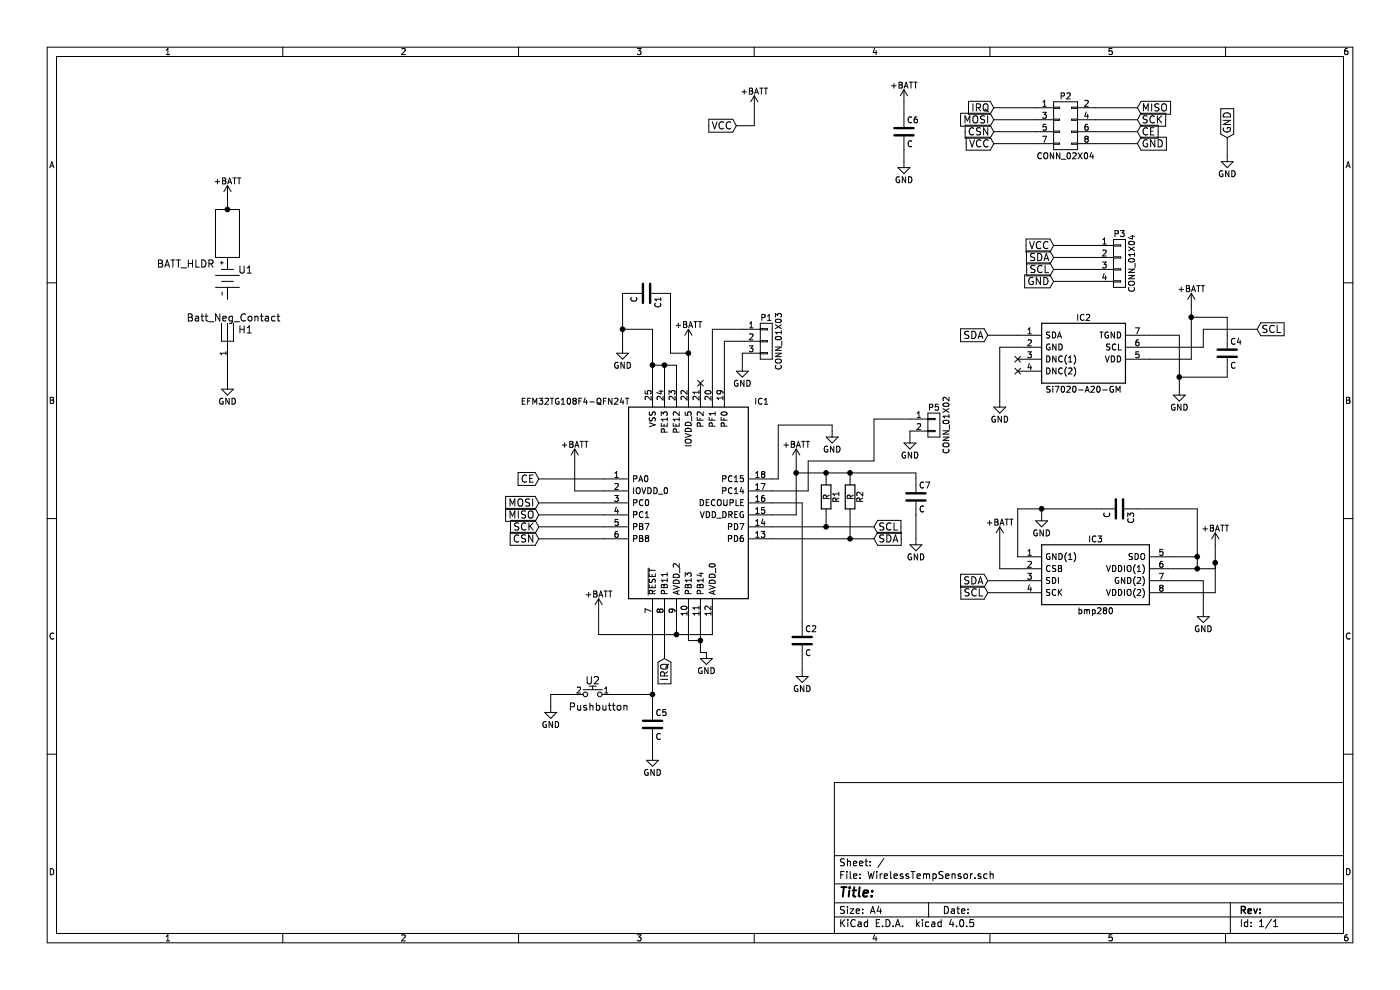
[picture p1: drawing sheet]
EESchema Schematic File Version 2
LIBS:power
LIBS:device
LIBS:transistors
LIBS:conn
LIBS:linear
LIBS:regul
LIBS:74xx
LIBS:cmos4000
LIBS:adc-dac
LIBS:memory
LIBS:xilinx
LIBS:microcontrollers
LIBS:dsp
LIBS:microchip
LIBS:analog_switches
LIBS:motorola
LIBS:texas
LIBS:intel
LIBS:audio
LIBS:interface
LIBS:digital-audio
LIBS:philips
LIBS:display
LIBS:cypress
LIBS:siliconi
LIBS:opto
LIBS:atmel
LIBS:contrib
LIBS:valves
LIBS:bmp280
LIBS:EFM32TG108F4-QFN24T
LIBS:Si7020-A20-GM
LIBS:BATT_HLDR
LIBS:pushbutton
LIBS:WirelessTempSensor-cache
EELAYER 25 0
EELAYER END
$Descr A4 11693 8268
encoding utf-8
Sheet 1 1
Title ""
Date ""
Rev ""
Comp ""
Comment1 ""
Comment2 ""
Comment3 ""
Comment4 ""
$EndDescr
$Comp
L Si7020-A20-GM IC2
U 1 1
P 8500 2800
F 0 "IC2" H 9050 2950 50  0000 C CNN
F 1 "Si7020-A20-GM" H 9050 2350 50  0000 C CNN
F 2 "Si7020-A20-GM:SON100P300X300X80-7N" H 9050 2250 50  0001 C CNN
F 3 "https://componentsearchengine.com/Datasheets/1/SI7020-A20-GM.pdf" H 9050 2150 50  0001 C CNN
F 4 "Si7020G Dig RH Temp Sensor Silicon Labs Si7020-A20-GM Temperature & Humidity Sensor, -40  +85 C, 6-Pin DFN" H 9050 2050 50  0001 C CNN "Description"
F 5 "RS" H 9050 1950 50  0001 C CNN "Supplier_Name"
F 6 "8652309" H 9050 1850 50  0001 C CNN "RS Part Number"
F 7 "Silicon Labs" H 9050 1750 50  0001 C CNN "Manufacturer_Name"
F 8 "Si7020-A20-GM" H 9050 1650 50  0001 C CNN "Manufacturer_Part_Number"
F 9 "" H 9050 1550 50  0001 C CNN "Allied_Number"
F 10 "" H 9050 1450 50  0001 C CNN "Other Part Number"
F 11 "0.8" H 9450 1350 50  0001 C CNN "Height"
	1    8500 2800
	1    0    0    -1  
$EndComp
$Comp
L EFM32TG108F4-QFN24T IC1
U 1 1
P 5050 4000
F 0 "IC1" H 6300 4650 50  0000 L CNN
F 1 "EFM32TG108F4-QFN24T" H 4350 4650 50  0000 L CNN
F 2 "EFM32TG108F4-QFN24T:QFN65P500X500X90-25N" H 6300 2850 50  0001 L CNN
F 3 "https://www.silabs.com/documents/public/data-sheets/EFM32TG108.pdf" H 6300 2750 50  0001 L CNN
F 4 "ARM Microcontrollers - MCU 4k Flash 2k RAM No AES" H 6300 2650 50  0001 L CNN "Description"
F 5 "RS" H 6300 2550 50  0001 C CNN "Supplier_Name"
F 6 "" H 6300 2450 50  0001 C CNN "RS Part Number"
F 7 "Silicon Labs" H 6300 2350 50  0001 C CNN "Manufacturer_Name"
F 8 "EFM32TG108F4-QFN24T" H 6300 2250 50  0001 C CNN "Manufacturer_Part_Number"
F 9 "" H 6300 2150 50  0001 C CNN "Allied_Number"
F 10 "" H 6300 2050 50  0001 C CNN "Other Part Number"
F 11 "0.9" H 6300 1950 50  0001 C CNN "Height"
	1    5050 4000
	1    0    0    -1  
$EndComp
$Comp
L bmp280 IC3
U 1 1
P 8500 4650
F 0 "IC3" H 9150 4800 50  0000 C CNN
F 1 "bmp280" H 9150 4200 50  0000 C CNN
F 2 "bmp280:8-PIN-METAL-LID-LGA" H 9150 4100 50  0001 C CNN
F 3 "https://ae-bst.resource.bosch.com/media/products/dokumente/bmp280/BST-BMP280-DS001-11.pdf" H 9150 4000 50  0001 C CNN
F 4 "Digital Pressure Sensor" H 9150 3900 50  0001 C CNN "Description"
F 5 "RS" H 9150 3800 50  0001 C CNN "Supplier_Name"
F 6 "" H 9150 3700 50  0001 C CNN "RS Part Number"
F 7 "Bosch Sensortec" H 9150 3600 50  0001 C CNN "Manufacturer_Name"
F 8 "bmp280" H 9150 3500 50  0001 C CNN "Manufacturer_Part_Number"
F 9 "" H 9150 3400 50  0001 C CNN "Allied_Number"
F 10 "" H 9150 3300 50  0001 C CNN "Other Part Number"
F 11 "" H 9650 3200 50  0001 C CNN "Height"
	1    8500 4650
	1    0    0    -1  
$EndComp
$Comp
L GND #PWR01
U 1 1
P 8700 4300
F 0 "#PWR01" H 8700 4050 50  0001 C CNN
F 1 "GND" H 8700 4150 50  0000 C CNN
F 2 "" H 8700 4300 50  0000 C CNN
F 3 "" H 8700 4300 50  0000 C CNN
	1    8700 4300
	1    0    0    -1  
$EndComp
$Comp
L GND #PWR02
U 1 1
P 10050 5100
F 0 "#PWR02" H 10050 4850 50  0001 C CNN
F 1 "GND" H 10050 4950 50  0000 C CNN
F 2 "" H 10050 5100 50  0000 C CNN
F 3 "" H 10050 5100 50  0000 C CNN
	1    10050 5100
	1    0    0    -1  
$EndComp
$Comp
L GND #PWR03
U 1 1
P 8350 3350
F 0 "#PWR03" H 8350 3100 50  0001 C CNN
F 1 "GND" H 8350 3200 50  0000 C CNN
F 2 "" H 8350 3350 50  0000 C CNN
F 3 "" H 8350 3350 50  0000 C CNN
	1    8350 3350
	1    0    0    -1  
$EndComp
$Comp
L GND #PWR04
U 1 1
P 9850 3250
F 0 "#PWR04" H 9850 3000 50  0001 C CNN
F 1 "GND" H 9850 3100 50  0000 C CNN
F 2 "" H 9850 3250 50  0000 C CNN
F 3 "" H 9850 3250 50  0000 C CNN
	1    9850 3250
	1    0    0    -1  
$EndComp
$Comp
L BATT_HLDR U1
U 1 1
P 2000 2050
F 0 "U1" V 2200 2100 60  0000 C CNN
F 1 "BATT_HLDR" V 2150 1600 60  0000 C CNN
F 2 "footprints:BAT-HLD-001" H 2284 1708 60  0001 C CNN
F 3 "" H 2000 2050 60  0000 C CNN
	1    2000 2050
	0    1    1    0   
$EndComp
$Comp
L +BATT #PWR05
U 1 1
P 1900 1650
F 0 "#PWR05" H 1900 1500 50  0001 C CNN
F 1 "+BATT" H 1900 1790 50  0000 C CNN
F 2 "" H 1900 1650 50  0000 C CNN
F 3 "" H 1900 1650 50  0000 C CNN
	1    1900 1650
	1    0    0    -1  
$EndComp
$Comp
L +BATT #PWR06
U 1 1
P 5750 2850
F 0 "#PWR06" H 5750 2700 50  0001 C CNN
F 1 "+BATT" H 5750 2990 50  0000 C CNN
F 2 "" H 5750 2850 50  0000 C CNN
F 3 "" H 5750 2850 50  0000 C CNN
	1    5750 2850
	1    0    0    -1  
$EndComp
$Comp
L +BATT #PWR07
U 1 1
P 9950 2550
F 0 "#PWR07" H 9950 2400 50  0001 C CNN
F 1 "+BATT" H 9950 2690 50  0000 C CNN
F 2 "" H 9950 2550 50  0000 C CNN
F 3 "" H 9950 2550 50  0000 C CNN
	1    9950 2550
	1    0    0    -1  
$EndComp
$Comp
L +BATT #PWR08
U 1 1
P 10150 4550
F 0 "#PWR08" H 10150 4400 50  0001 C CNN
F 1 "+BATT" H 10150 4690 50  0000 C CNN
F 2 "" H 10150 4550 50  0000 C CNN
F 3 "" H 10150 4550 50  0000 C CNN
	1    10150 4550
	1    0    0    -1  
$EndComp
$Comp
L +BATT #PWR09
U 1 1
P 4800 3850
F 0 "#PWR09" H 4800 3700 50  0001 C CNN
F 1 "+BATT" H 4800 3990 50  0000 C CNN
F 2 "" H 4800 3850 50  0000 C CNN
F 3 "" H 4800 3850 50  0000 C CNN
	1    4800 3850
	1    0    0    -1  
$EndComp
$Comp
L +BATT #PWR010
U 1 1
P 6650 3850
F 0 "#PWR010" H 6650 3700 50  0001 C CNN
F 1 "+BATT" H 6650 3990 50  0000 C CNN
F 2 "" H 6650 3850 50  0000 C CNN
F 3 "" H 6650 3850 50  0000 C CNN
	1    6650 3850
	1    0    0    -1  
$EndComp
$Comp
L +BATT #PWR011
U 1 1
P 5000 5100
F 0 "#PWR011" H 5000 4950 50  0001 C CNN
F 1 "+BATT" H 5000 5240 50  0000 C CNN
F 2 "" H 5000 5100 50  0000 C CNN
F 3 "" H 5000 5100 50  0000 C CNN
	1    5000 5100
	1    0    0    -1  
$EndComp
Wire Wire Line
	5750 3200 5750 2850
Wire Wire Line
	6450 4300 6650 4300
Wire Wire Line
	6650 4300 6650 3850
Wire Wire Line
	5050 4100 4800 4100
Wire Wire Line
	4800 4100 4800 3850
Wire Wire Line
	5650 5200 5650 5300
Wire Wire Line
	5000 5300 5950 5300
Wire Wire Line
	5000 5300 5000 5100
Wire Wire Line
	5950 5300 5950 5200
Connection ~ 5650 5300
Wire Wire Line
	8350 2900 8500 2900
Wire Wire Line
	8350 2900 8350 3350
Wire Wire Line
	9600 2800 9850 2800
Wire Wire Line
	9850 2800 9850 3250
Wire Wire Line
	9600 3000 9950 3000
Wire Wire Line
	9950 3000 9950 2550
Wire Wire Line
	10050 5100 10050 4850
Wire Wire Line
	10050 4850 9800 4850
Wire Wire Line
	9800 4750 10150 4750
Wire Wire Line
	10150 4750 10150 4550
Wire Wire Line
	9800 4950 10150 4950
Wire Wire Line
	10150 4950 10150 4700
Connection ~ 10150 4700
Wire Wire Line
	8500 4650 8500 4250
Wire Wire Line
	8500 4250 9200 4250
Wire Wire Line
	8700 4250 8700 4300
$Comp
L GND #PWR012
U 1 1
P 5200 2900
F 0 "#PWR012" H 5200 2650 50  0001 C CNN
F 1 "GND" H 5200 2750 50  0000 C CNN
F 2 "" H 5200 2900 50  0000 C CNN
F 3 "" H 5200 2900 50  0000 C CNN
	1    5200 2900
	1    0    0    -1  
$EndComp
Wire Wire Line
	5450 3200 5450 2750
Wire Wire Line
	5450 2750 5200 2750
Wire Wire Line
	5200 2450 5200 2900
Wire Wire Line
	2000 1750 2000 2050
Wire Wire Line
	1800 1750 2000 1750
Wire Wire Line
	1800 2050 1800 1750
Connection ~ 1900 1750
Wire Wire Line
	1900 1750 1900 1650
$Comp
L Batt_Neg_Contact H1
U 1 1
P 1900 2650
F 0 "H1" H 2050 2550 60  0000 C CNN
F 1 "Batt_Neg_Contact" H 1950 2650 60  0000 C CNN
F 2 "footprints:Batt_Neg_Contact" H 1900 2650 60  0001 C CNN
F 3 "" H 1900 2650 60  0001 C CNN
	1    1900 2650
	1    0    0    -1  
$EndComp
$Comp
L GND #PWR013
U 1 1
P 1900 3200
F 0 "#PWR013" H 1900 2950 50  0001 C CNN
F 1 "GND" H 1900 3050 50  0000 C CNN
F 2 "" H 1900 3200 50  0000 C CNN
F 3 "" H 1900 3200 50  0000 C CNN
	1    1900 3200
	1    0    0    -1  
$EndComp
Wire Wire Line
	1900 3200 1900 3050
$Comp
L C C2
U 1 1
P 6700 5350
F 0 "C2" H 6725 5450 50  0000 L CNN
F 1 "C" H 6725 5250 50  0000 L CNN
F 2 "Capacitors_SMD:C_0402" H 6738 5200 50  0001 C CNN
F 3 "" H 6700 5350 50  0000 C CNN
	1    6700 5350
	1    0    0    -1  
$EndComp
$Comp
L GND #PWR014
U 1 1
P 6700 5600
F 0 "#PWR014" H 6700 5350 50  0001 C CNN
F 1 "GND" H 6700 5450 50  0000 C CNN
F 2 "" H 6700 5600 50  0000 C CNN
F 3 "" H 6700 5600 50  0000 C CNN
	1    6700 5600
	1    0    0    -1  
$EndComp
Wire Wire Line
	6700 5600 6700 5500
Wire Wire Line
	6700 5200 6700 4200
Wire Wire Line
	6700 4200 6450 4200
$Comp
L C C3
U 1 1
P 9350 4250
F 0 "C3" H 9375 4350 50  0000 L CNN
F 1 "C" H 9375 4150 50  0000 L CNN
F 2 "Capacitors_SMD:C_0402" H 9388 4100 50  0001 C CNN
F 3 "" H 9350 4250 50  0000 C CNN
	1    9350 4250
	0    1    1    0   
$EndComp
$Comp
L C C4
U 1 1
P 10250 2950
F 0 "C4" H 10275 3050 50  0000 L CNN
F 1 "C" H 10275 2850 50  0000 L CNN
F 2 "Capacitors_SMD:C_0402" H 10288 2800 50  0001 C CNN
F 3 "" H 10250 2950 50  0000 C CNN
	1    10250 2950
	1    0    0    -1  
$EndComp
Wire Wire Line
	10250 2800 10250 2650
Wire Wire Line
	10250 2650 9950 2650
Connection ~ 9950 2650
Wire Wire Line
	10250 3100 10250 3150
Wire Wire Line
	10250 3150 9850 3150
Connection ~ 9850 3150
Connection ~ 8700 4250
Wire Wire Line
	9500 4250 10000 4250
Wire Wire Line
	10000 4250 10000 4750
Connection ~ 10000 4750
$Comp
L C C1
U 1 1
P 5400 2450
F 0 "C1" H 5425 2550 50  0000 L CNN
F 1 "C" H 5425 2350 50  0000 L CNN
F 2 "Capacitors_SMD:C_0402" H 5438 2300 50  0001 C CNN
F 3 "" H 5400 2450 50  0000 C CNN
	1    5400 2450
	0    1    1    0   
$EndComp
Wire Wire Line
	5600 2950 5750 2950
Connection ~ 5750 2950
Wire Wire Line
	5600 2450 5600 2950
Wire Wire Line
	5600 2450 5550 2450
Wire Wire Line
	5250 2450 5200 2450
Connection ~ 5200 2750
NoConn ~ 8500 3000
NoConn ~ 8500 3100
$Comp
L +BATT #PWR015
U 1 1
P 8350 4500
F 0 "#PWR015" H 8350 4350 50  0001 C CNN
F 1 "+BATT" H 8350 4640 50  0000 C CNN
F 2 "" H 8350 4500 50  0000 C CNN
F 3 "" H 8350 4500 50  0000 C CNN
	1    8350 4500
	1    0    0    -1  
$EndComp
Wire Wire Line
	8500 4750 8350 4750
Wire Wire Line
	8350 4750 8350 4500
Wire Wire Line
	9800 4650 10000 4650
Connection ~ 10000 4650
$Comp
L CONN_01X03 P1
U 1 1
P 6400 2850
F 0 "P1" H 6400 3050 50  0000 C CNN
F 1 "CONN_01X03" V 6500 2850 50  0000 C CNN
F 2 "myLibrary:Conn_1x3_SMD" H 6400 2850 50  0001 C CNN
F 3 "" H 6400 2850 50  0000 C CNN
	1    6400 2850
	1    0    0    -1  
$EndComp
$Comp
L GND #PWR016
U 1 1
P 6200 3050
F 0 "#PWR016" H 6200 2800 50  0001 C CNN
F 1 "GND" H 6200 2900 50  0000 C CNN
F 2 "" H 6200 3050 50  0000 C CNN
F 3 "" H 6200 3050 50  0000 C CNN
	1    6200 3050
	1    0    0    -1  
$EndComp
Wire Wire Line
	6200 3050 6200 2950
Wire Wire Line
	6200 2850 6050 2850
Wire Wire Line
	6050 2850 6050 3200
Wire Wire Line
	6200 2750 5950 2750
Wire Wire Line
	5950 2750 5950 3200
NoConn ~ 5850 3200
$Comp
L GND #PWR017
U 1 1
P 4600 5900
F 0 "#PWR017" H 4600 5650 50  0001 C CNN
F 1 "GND" H 4600 5750 50  0000 C CNN
F 2 "" H 4600 5900 50  0000 C CNN
F 3 "" H 4600 5900 50  0000 C CNN
	1    4600 5900
	1    0    0    -1  
$EndComp
$Comp
L Pushbutton U2
U 1 1
P 4950 5800
F 0 "U2" H 4950 5920 60  0000 C CNN
F 1 "Pushbutton" H 5000 5700 60  0000 C CNN
F 2 "myLibrary:PB-P010336" H 4950 5920 60  0001 C CNN
F 3 "" H 4950 5920 60  0001 C CNN
	1    4950 5800
	1    0    0    -1  
$EndComp
Wire Wire Line
	4800 5800 4600 5800
Wire Wire Line
	4600 5800 4600 5900
Wire Wire Line
	5450 5200 5450 5900
Wire Wire Line
	5450 5800 5100 5800
$Comp
L CONN_02X04 P2
U 1 1
P 8900 1050
F 0 "P2" H 8900 1300 50  0000 C CNN
F 1 "CONN_02X04" H 8900 800 50  0000 C CNN
F 2 "Connectors_Samtec:SDL-108-X-XX_2x04" H 8900 -150 50  0001 C CNN
F 3 "" H 8900 -150 50  0000 C CNN
	1    8900 1050
	1    0    0    -1  
$EndComp
Wire Wire Line
	8650 900  8300 900 
Wire Wire Line
	9150 900  9500 900 
Wire Wire Line
	9150 1000 9500 1000
Wire Wire Line
	9150 1100 9500 1100
Wire Wire Line
	9150 1200 9500 1200
Wire Wire Line
	8650 1000 8300 1000
Wire Wire Line
	8650 1100 8300 1100
Wire Wire Line
	8650 1200 8300 1200
Text GLabel 8300 900  0    60   Input ~ 0
IRQ
Text GLabel 8300 1000 0    60   Input ~ 0
MOSI
Text GLabel 8300 1100 0    60   Input ~ 0
CSN
Text GLabel 8300 1200 0    60   Input ~ 0
VCC
Text GLabel 9500 900  2    60   Input ~ 0
MISO
Text GLabel 9500 1000 2    60   Input ~ 0
SCK
Text GLabel 9500 1100 2    60   Input ~ 0
CE
Text GLabel 9500 1200 2    60   Input ~ 0
GND
Text GLabel 10250 1150 1    60   Input ~ 0
GND
$Comp
L GND #PWR018
U 1 1
P 10250 1300
F 0 "#PWR018" H 10250 1050 50  0001 C CNN
F 1 "GND" H 10250 1150 50  0000 C CNN
F 2 "" H 10250 1300 50  0000 C CNN
F 3 "" H 10250 1300 50  0000 C CNN
	1    10250 1300
	1    0    0    -1  
$EndComp
Wire Wire Line
	10250 1300 10250 1150
$Comp
L +BATT #PWR019
U 1 1
P 6300 900
F 0 "#PWR019" H 6300 750 50  0001 C CNN
F 1 "+BATT" H 6300 1040 50  0000 C CNN
F 2 "" H 6300 900 50  0000 C CNN
F 3 "" H 6300 900 50  0000 C CNN
	1    6300 900 
	1    0    0    -1  
$EndComp
Text GLabel 6150 1050 0    60   Input ~ 0
VCC
Wire Wire Line
	6150 1050 6300 1050
Wire Wire Line
	6300 1050 6300 900 
Text GLabel 8250 4850 0    60   Input ~ 0
SDA
Text GLabel 8250 2800 0    60   Input ~ 0
SDA
Wire Wire Line
	8250 2800 8500 2800
Wire Wire Line
	8250 4850 8500 4850
Text GLabel 8250 4950 0    60   Input ~ 0
SCL
Wire Wire Line
	8500 4950 8250 4950
Text GLabel 10500 2750 2    60   Input ~ 0
SCL
Wire Wire Line
	10500 2750 10050 2750
Wire Wire Line
	10050 2750 10050 2900
Wire Wire Line
	10050 2900 9600 2900
Text GLabel 4500 4400 0    60   Input ~ 0
SCK
Wire Wire Line
	5050 4400 4500 4400
Text GLabel 4500 4500 0    60   Input ~ 0
CSN
Wire Wire Line
	4500 4500 5050 4500
Text GLabel 4500 4200 0    60   Input ~ 0
MOSI
Text GLabel 4500 4300 0    60   Input ~ 0
MISO
Wire Wire Line
	4500 4300 5050 4300
Wire Wire Line
	5050 4200 4500 4200
Text GLabel 7300 4500 2    60   Input ~ 0
SDA
Text GLabel 7300 4400 2    60   Input ~ 0
SCL
Wire Wire Line
	6450 4400 7300 4400
Wire Wire Line
	6450 4500 7300 4500
$Comp
L CONN_01X04 P3
U 1 1
P 9350 2200
F 0 "P3" H 9350 2450 50  0000 C CNN
F 1 "CONN_01X04" V 9450 2200 50  0000 C CNN
F 2 "myLibrary:Conn_1x4_SMD" H 9350 2200 50  0001 C CNN
F 3 "" H 9350 2200 50  0000 C CNN
	1    9350 2200
	1    0    0    -1  
$EndComp
Text GLabel 8800 2050 0    60   Input ~ 0
VCC
Text GLabel 8800 2150 0    60   Input ~ 0
SDA
Text GLabel 8800 2250 0    60   Input ~ 0
SCL
Text GLabel 8800 2350 0    60   Input ~ 0
GND
Wire Wire Line
	9150 2350 8800 2350
Wire Wire Line
	8800 2250 9150 2250
Wire Wire Line
	9150 2150 8800 2150
Wire Wire Line
	8800 2050 9150 2050
$Comp
L R R1
U 1 1
P 6900 4150
F 0 "R1" V 6980 4150 50  0000 C CNN
F 1 "R" V 6900 4150 50  0000 C CNN
F 2 "Resistors_SMD:R_0402" V 6830 4150 50  0001 C CNN
F 3 "" H 6900 4150 50  0000 C CNN
	1    6900 4150
	1    0    0    -1  
$EndComp
$Comp
L R R2
U 1 1
P 7100 4150
F 0 "R2" V 7180 4150 50  0000 C CNN
F 1 "R" V 7100 4150 50  0000 C CNN
F 2 "Resistors_SMD:R_0402" V 7030 4150 50  0001 C CNN
F 3 "" H 7100 4150 50  0000 C CNN
	1    7100 4150
	1    0    0    -1  
$EndComp
Wire Wire Line
	6900 4300 6900 4400
Connection ~ 6900 4400
Wire Wire Line
	7100 4300 7100 4500
Connection ~ 7100 4500
Wire Wire Line
	6900 4000 6900 3950
Wire Wire Line
	6650 3950 7650 3950
Connection ~ 6650 3950
Wire Wire Line
	7100 3950 7100 4000
Connection ~ 6900 3950
Text GLabel 4500 4000 0    60   Input ~ 0
CE
Wire Wire Line
	4500 4000 5050 4000
Text GLabel 5550 5500 3    60   Input ~ 0
IRQ
Wire Wire Line
	5550 5500 5550 5200
$Comp
L C C5
U 1 1
P 5450 6050
F 0 "C5" H 5475 6150 50  0000 L CNN
F 1 "C" H 5475 5950 50  0000 L CNN
F 2 "Capacitors_SMD:C_0402" H 5488 5900 50  0001 C CNN
F 3 "" H 5450 6050 50  0000 C CNN
	1    5450 6050
	1    0    0    -1  
$EndComp
$Comp
L GND #PWR020
U 1 1
P 5450 6300
F 0 "#PWR020" H 5450 6050 50  0001 C CNN
F 1 "GND" H 5450 6150 50  0000 C CNN
F 2 "" H 5450 6300 50  0000 C CNN
F 3 "" H 5450 6300 50  0000 C CNN
	1    5450 6300
	1    0    0    -1  
$EndComp
Wire Wire Line
	5450 6300 5450 6200
Connection ~ 5450 5800
$Comp
L C C6
U 1 1
P 7550 1100
F 0 "C6" H 7575 1200 50  0000 L CNN
F 1 "C" H 7575 1000 50  0000 L CNN
F 2 "Capacitors_SMD:C_0402" H 7588 950 50  0001 C CNN
F 3 "" H 7550 1100 50  0000 C CNN
	1    7550 1100
	1    0    0    -1  
$EndComp
$Comp
L +BATT #PWR021
U 1 1
P 7550 850
F 0 "#PWR021" H 7550 700 50  0001 C CNN
F 1 "+BATT" H 7550 990 50  0000 C CNN
F 2 "" H 7550 850 50  0000 C CNN
F 3 "" H 7550 850 50  0000 C CNN
	1    7550 850 
	1    0    0    -1  
$EndComp
$Comp
L GND #PWR022
U 1 1
P 7550 1350
F 0 "#PWR022" H 7550 1100 50  0001 C CNN
F 1 "GND" H 7550 1200 50  0000 C CNN
F 2 "" H 7550 1350 50  0000 C CNN
F 3 "" H 7550 1350 50  0000 C CNN
	1    7550 1350
	1    0    0    -1  
$EndComp
Wire Wire Line
	7550 1350 7550 1250
Wire Wire Line
	7550 950  7550 850 
$Comp
L GND #PWR023
U 1 1
P 6950 3600
F 0 "#PWR023" H 6950 3350 50  0001 C CNN
F 1 "GND" H 6950 3450 50  0000 C CNN
F 2 "" H 6950 3600 50  0000 C CNN
F 3 "" H 6950 3600 50  0000 C CNN
	1    6950 3600
	1    0    0    -1  
$EndComp
Wire Wire Line
	6450 4100 6750 4100
Wire Wire Line
	6500 3550 6950 3550
Wire Wire Line
	6950 3550 6950 3600
Wire Wire Line
	6450 4000 6500 4000
Wire Wire Line
	5650 3200 5650 3050
Wire Wire Line
	5650 3050 5450 3050
Connection ~ 5450 3050
Wire Wire Line
	5550 3200 5550 3050
Connection ~ 5550 3050
$Comp
L GND #PWR024
U 1 1
P 5900 5450
F 0 "#PWR024" H 5900 5200 50  0001 C CNN
F 1 "GND" H 5900 5300 50  0000 C CNN
F 2 "" H 5900 5450 50  0000 C CNN
F 3 "" H 5900 5450 50  0000 C CNN
	1    5900 5450
	1    0    0    -1  
$EndComp
Wire Wire Line
	5850 5200 5850 5450
Wire Wire Line
	5850 5450 5900 5450
Wire Wire Line
	5750 5200 5750 5350
Wire Wire Line
	5750 5350 5850 5350
Connection ~ 5850 5350
$Comp
L C C7
U 1 1
P 7650 4150
F 0 "C7" H 7675 4250 50  0000 L CNN
F 1 "C" H 7675 4050 50  0000 L CNN
F 2 "Capacitors_SMD:C_0402" H 7688 4000 50  0001 C CNN
F 3 "" H 7650 4150 50  0000 C CNN
	1    7650 4150
	1    0    0    -1  
$EndComp
$Comp
L GND #PWR025
U 1 1
P 7650 4500
F 0 "#PWR025" H 7650 4250 50  0001 C CNN
F 1 "GND" H 7650 4350 50  0000 C CNN
F 2 "" H 7650 4500 50  0000 C CNN
F 3 "" H 7650 4500 50  0000 C CNN
	1    7650 4500
	1    0    0    -1  
$EndComp
Wire Wire Line
	7650 3950 7650 4000
Connection ~ 7100 3950
Wire Wire Line
	7650 4500 7650 4300
Wire Wire Line
	6500 4000 6500 3550
Wire Wire Line
	6750 4100 6750 3850
Wire Wire Line
	6750 3850 7300 3850
Wire Wire Line
	7300 3850 7300 3500
$Comp
L CONN_01X02 P5
U 1 1
P 7800 3550
F 0 "P5" H 7800 3700 50  0000 C CNN
F 1 "CONN_01X02" V 7900 3550 50  0000 C CNN
F 2 "myLibrary:Conn_1x2_SMD" H 7800 3550 50  0001 C CNN
F 3 "" H 7800 3550 50  0000 C CNN
	1    7800 3550
	1    0    0    -1  
$EndComp
Wire Wire Line
	7300 3500 7600 3500
$Comp
L GND #PWR026
U 1 1
P 7600 3650
F 0 "#PWR026" H 7600 3400 50  0001 C CNN
F 1 "GND" H 7600 3500 50  0000 C CNN
F 2 "" H 7600 3650 50  0000 C CNN
F 3 "" H 7600 3650 50  0000 C CNN
	1    7600 3650
	1    0    0    -1  
$EndComp
Wire Wire Line
	7600 3600 7600 3650
$EndSCHEMATC
